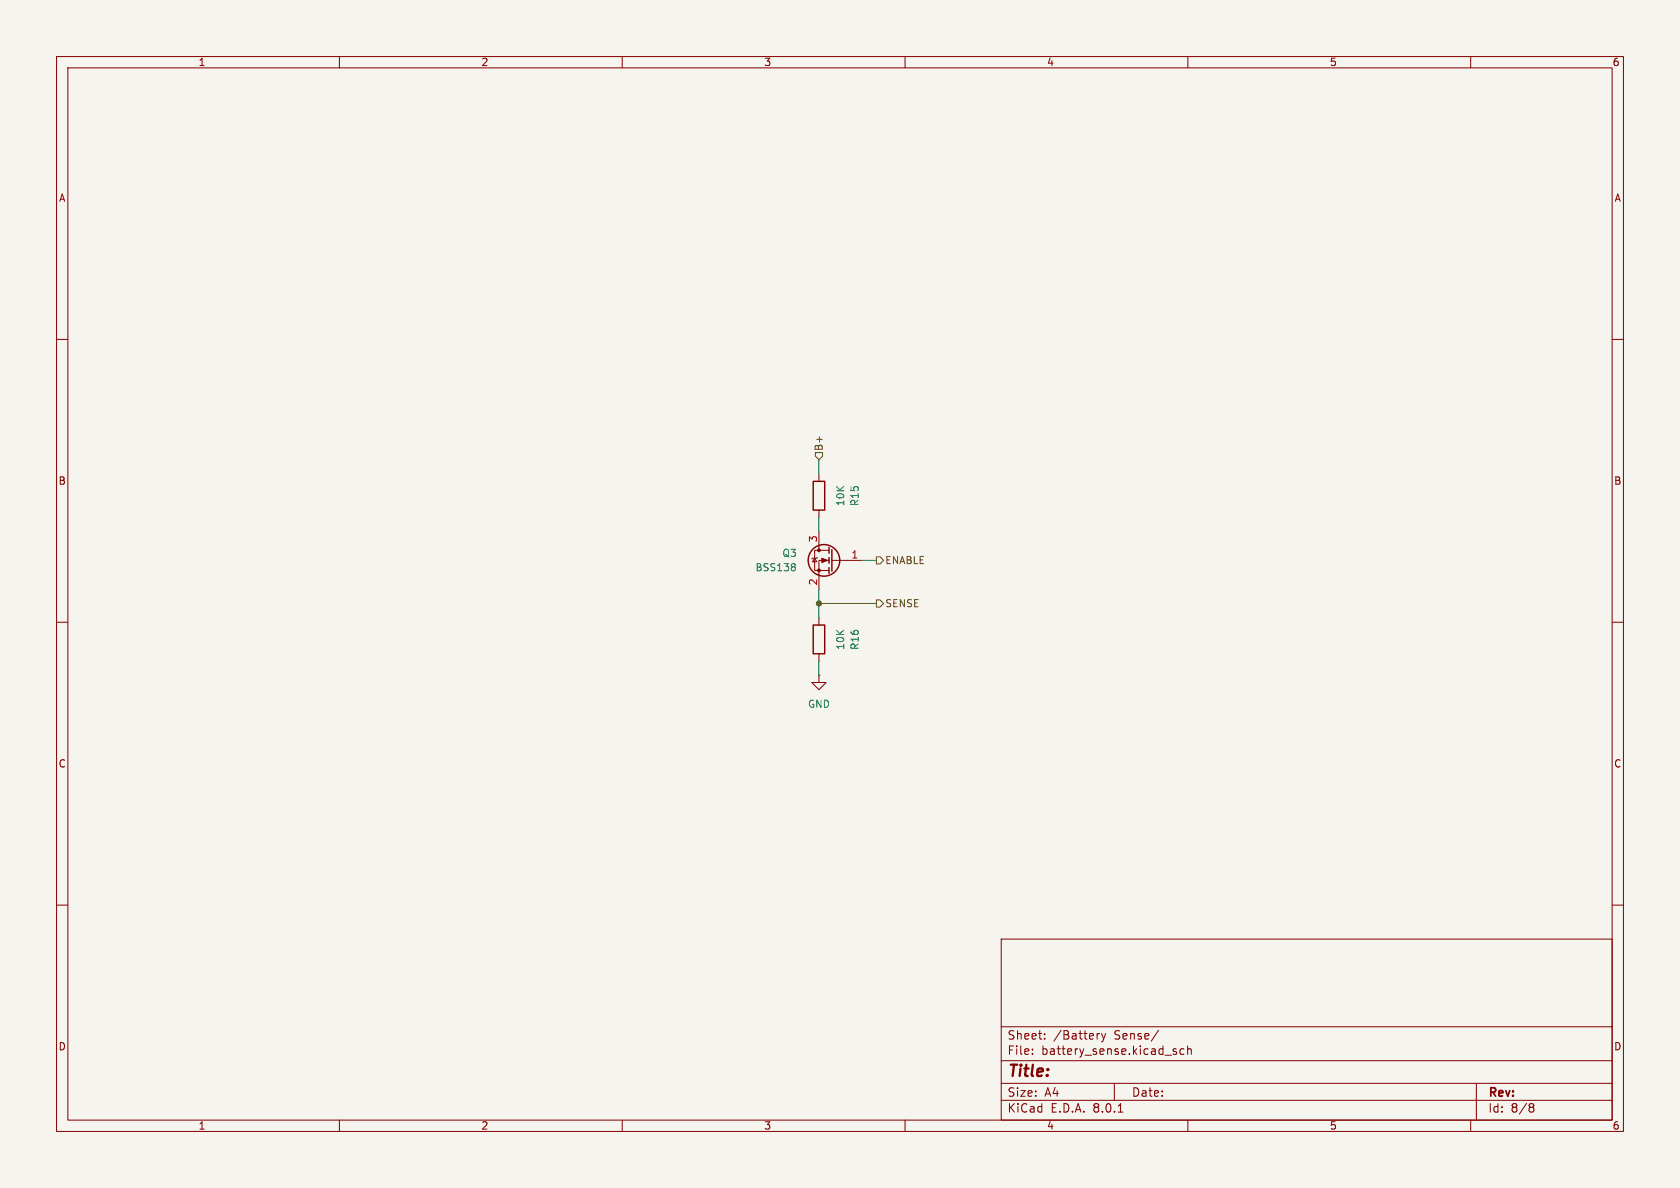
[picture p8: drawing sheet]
<svg xmlns="http://www.w3.org/2000/svg" width="297mm" height="210mm" viewBox="0 0 297 210" stroke-linecap="round" stroke-linejoin="round" font-family="sans-serif">
<path d="M0 0h297v210h-297z" fill="#f5f4ef" stroke="#f5f4ef" stroke-width=".18"/>
<g fill="none" stroke="#840000" stroke-width=".18">
<path d="M10 10h277v190h-277zM12 12h273v186h-273zM60 10v2M110 10v2M160 10v2M210 10v2M260 10v2M10 60h2M285 60h2M144 98.7l.4 .6h-.8zM144.5 98.6l-.1 .1h-.8l-.1 .1M144.8 83.8v1.3"/>
<path d="M144.8 90.2v1.2M144.8 94v3.3M146.6 99.1h-1.8v5M146.6 97.3h-2.6v3.5h2.6M147.1 99.1h5.3M10 110h2M144.8 119.4v1.3h1.2l-1.2 1.2-1.3-1.2h1.3M144.8 119.4h.1M144.8 109.2v1.3M144.8 115.6v1.2M285 110h2M10 160h2"/>
<path d="M285 160h2M177 166h108v32h-108zM60 198v2M110 198v2M160 198v2M177 194.5h108M177 191.5h108M177 187.5h108M177 181.5h108M182.5 186.3v.1M182.5 185.5v.1M184.7 183.6v.1"/>
<path d="M184.7 182.8v.1M194.4 182.7l-.3 .1M194.7 182.7l.4 1M195.1 183.7l-.1 .4-.3 .1M195.5 182.7l-.4 1M197 191.5v3M197.7 196.6h.8M204.8 182.1l-1.3 2M207.6 185.9l.4 .1v.2l-.2 .2h-.3M207.6 185.4l.4 .1M209.3 185.5l-.4-.1-.3 .3v.4l.1 .2h.6M210 184.9v1.5"/>
<path d="M210 185.5l.2-.1 .3 .1 .1 .9M210 198v2M260 198v2M261 191.5v6.5M270.6 195.1h.3l.3 .3-.3 .3M270.6 195.7h.3M270.9 195.7l.2 .2 .1 .4-.3 .3h-.3"/>
</g>
<g fill="none" stroke="#840000" stroke-width=".25">
<path d="M143.8 85.1h2v5.1h-2zM146.6 96.8v1M146.6 98.6v1M147.1 97.2v3.8M143.8 110.5h2v5.1h-2zM146.6 100.3v1"/>
<circle cx="145.7" cy="99.1" r="2.79"/>
</g>
<g fill="#840000" stroke="#840000" stroke-width=".18">
<path d="M145.3 98.7l1 .4-1 .3z"/>
<circle cx="144.8" cy="100.8" r=".25"/>
<circle cx="144.8" cy="97.3" r=".25"/>
</g>
<path d="M140.4 99.6l.2 .3-.2 .3 .2 .1v.4l-.2 .2" fill="none" stroke="#006464" stroke-width=".18"/>
<path d="M144.1 80h1.3v.6l-.6 .7-.7-.7zM154.9 98.4h.7l.6 .7-.6 .6h-.7zM154.9 106h.7l.6 .7-.6 .6h-.7z" fill="none" stroke="#725600" stroke-width=".18"/>
<path d="M144.8 81.3v2.5M144.8 91.4v2.6M152.4 99.1h2.5M144.8 104.1v5.1M144.8 116.8v2.6M144.8 106.7h10.1" fill="none" stroke="#009600" stroke-width=".18"/>
<circle cx="144.8" cy="106.7" r=".46" fill="#009600" stroke="#009600" stroke-width=".18"/>
<text font-size="2.8" fill="#840000" x="178" y="190.9">Title:</text>
<g font-size="2.1" fill="#840000">
<text x="178" y="184">Sheet:</text>
<text x="186.2" y="184">/Battery</text>
<text x="197" y="184">Sense/</text>
<text x="178" y="186.7">File:</text>
<text x="184.1" y="186.7">battery_sense.kicad_sch</text>
<text x="178" y="196.9">KiCad</text>
<text x="178" y="194.1">Size:</text>
<text x="184.7" y="194.1">A4</text>
<text x="185.7" y="196.9">E.D.A.</text>
<text x="193.3" y="196.9">8.0.1</text>
<text x="200" y="194.1">Date:</text>
<text x="263" y="194.3">Rev:</text>
<text x="263" y="196.9">Id:</text>
<text x="267.1" y="196.9">8/8</text>
</g>
<g font-size="1.8" fill="#840000">
<text x="35" y="11.9">1</text>
<text x="85" y="11.9">2</text>
<text x="135" y="11.9">3</text>
<text x="185" y="11.9">4</text>
<text x="235" y="11.9">5</text>
<text x="285" y="11.9">6</text>
<text x="10.3" y="35.9">A</text>
<text x="285.3" y="35.9">A</text>
<text x="10.3" y="85.9">B</text>
<text x="285.3" y="85.9">B</text>
<text x="10.3" y="135.9">C</text>
<text x="285.3" y="135.9">C</text>
<text x="10.3" y="185.9">D</text>
<text x="285.3" y="185.9">D</text>
<text x="35" y="199.9">1</text>
<text x="85" y="199.9">2</text>
<text x="135" y="199.9">3</text>
<text x="185" y="199.9">4</text>
<text x="235" y="199.9">5</text>
<text x="285" y="199.9">6</text>
</g>
<g font-size="1.8" fill="#725600">
<text x="145.6" y="79.8" transform="rotate(-90 145.6 79.8)">B+</text>
<text x="156.4" y="99.9">ENABLE</text>
<text x="156.4" y="107.5">SENSE</text>
</g>
<g font-size="1.8" fill="#006464">
<text x="149.5" y="89.6" transform="rotate(-90 149.5 89.6)">10K</text>
<text x="152" y="89.6" transform="rotate(-90 152 89.6)">R15</text>
<text x="133.4" y="101.2">BSS138</text>
<text x="138.2" y="98.7">Q3</text>
<text x="149.5" y="115" transform="rotate(-90 149.5 115)">10K</text>
<text x="152" y="115" transform="rotate(-90 152 115)">R16</text>
<text x="142.7" y="125.3">GND</text>
</g>
<g font-size="1.8" fill="#a90000">
<text x="144.5" y="96" transform="rotate(-90 144.5 96)">3</text>
<text x="150.4" y="98.8">1</text>
<text x="144.5" y="103.6" transform="rotate(-90 144.5 103.6)">2</text>
</g>
</svg>
